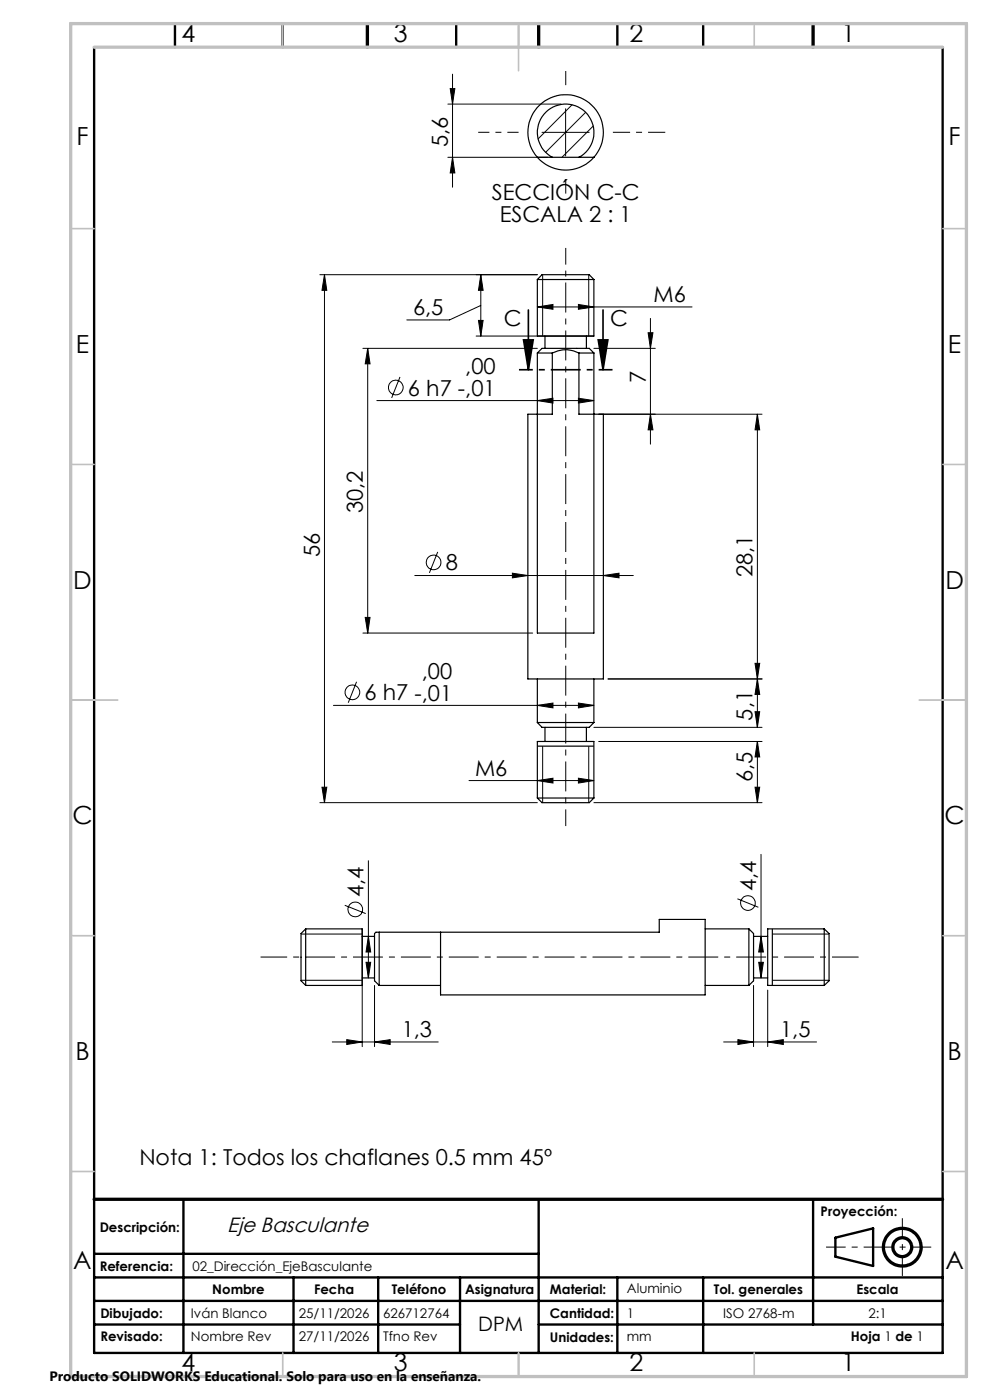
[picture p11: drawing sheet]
<svg xmlns="http://www.w3.org/2000/svg" width="210mm" height="297mm" viewBox="0 0 210 297" stroke-linecap="round" stroke-linejoin="round" font-family="sans-serif">
<g fill="none" stroke="#000" stroke-width=".25">
<path d="M114 33.4a8 8 0 0 1 .4-11.1 8 8 0 0 1 11.1 0 8 8 0 0 1 .5 11.1M114 33.4a8 8 0 0 0 12 0M114 33.4h12M117.2 33.4a6 6 0 0 1-1.9-9.1 6 6 0 0 1 9.3 0 6 6 0 0 1-1.8 9.1M114 59.3l1-1h10l1 1M114 59.3h12M114 59.3v12M126 59.3v12M114 74.9v59.4h12v-59.4M114 71.3h12M114 74.9l1-1h10l1 1M114 74.9h3.2"/>
<path d="M115.6 71.3v2.6M117.2 74.9v13h-5.2v56.1h16v-56.1h-5.2v-13M117.2 74.9a5.9 5.9 0 0 1 5.6 0M122.8 74.9h3.2M124.4 71.3v2.6M114 153.3h12M114 153.3l1 1h10l1-1M114 144v9.3M114 158.3h12M115.6 154.3v3M124.4 154.3v3M126 144v9.3"/>
<path d="M114 169.3v-12h12v12M114 169.3h12M114 169.3l1 1h10l1-1M64.8 197.1l-.9 .9v10.1l.9 1M64.8 197.1v12M64.8 197.1h12M76.8 197.1v12M76.8 198.6h2.6M79.7 197.8l-.3 .2v10.1l1 1M79.8 197.8h.6M80.4 197.8h59.4v-2.8h9.8v16.1h-56.1v-13.3M80.4 197.8v11.3"/>
<path d="M149.6 197.1h9.3M158.9 197.1v12M158.9 197.1l.9 .9v10.1l-.9 1M159.8 198.6h3M163.8 197.1v12M174.8 197.1h-12v12h12M174.8 197.1v12M174.8 197.1l1.1 .9v10.1l-1.1 1M64.8 209.1h12M76.8 207.5h2.6M80.4 209.1h13.1M149.6 209.1h9.3"/>
<path d="M159.8 207.5h3"/>
</g>
<g fill="none" stroke="#000" stroke-width=".21">
<path d="M95.5 18.8h1l-.5 3.3zM96 15.7v24M95 33.4h21.2M95 22.1h24M96 33.4l.5 3.3h-1zM115 28.1h10M120 23.1v10M121.4 22.2l-7.2 7.3M124.2 23.8l-8.5 8.5M125.8 26.7l-6.6 6.7M67.8 58.3h46.2M68.8 58.3l.5 3.3h-1z"/>
<path d="M68.8 58.3v112M102 58.3l.5 3.3h-1zM102 58.3v13M115.1 58.3v13M124.9 58.3v13M77 73.9h37M78 73.9l.5 3.3h-1zM78 73.9v60.4M84.8 80l-1.7 4.4M101 71.3h13.1M101.5 68h1l-.5 3.3zM102 64.8l-6.6 3.1h-9.1"/>
<path d="M114 65.1l3.3-.5v1zM114 65.1h32.8M122.7 64.6l3.3 .5-3.3 .5zM126 73.9h13M137.5 70.6h1l-.5 3.3zM138 67.6v26.6M79.9 85h46.1M114 85l3.3-.5v1zM122.7 84.5l3.3 .5-3.3 .5zM127 87.9h34.6M138 87.9l.5 3.3h-1zM160.7 87.9l.4 3.3h-.9z"/>
<path d="M160.7 87.9v66.4M92.9 117.1l-1.8 4.4M77 134.3h36M77.5 131h1l-.5 3.3zM88 122.1h46.3M108.7 121.6l3.3 .5-3.3 .5zM128 122.1l3.3-.5v1zM70.7 149.6h55.3M75.6 144.6l-1.7 4.5M114 149.6l3.3-.4v1zM115.1 158.3v12M122.7 149.2l3.3 .4-3.3 .6z"/>
<path d="M124.9 158.3v12M126 154.3h35.6M127 157.3h34.6M129 144h32.6M160.2 140.7h.9l-.4 3.3zM160.2 151h.9l-.4 3.3zM160.7 144l.4 3.3h-.9zM160.7 157.3l.4 3.3h-.9zM160.7 157.3v13M67.8 170.3h46.2M68.3 167h1l-.5 3.3zM99.5 165.6h26.5"/>
<path d="M114 165.6l3.3-.5v1zM122.7 165.1l3.3 .5-3.3 .5zM126 170.3h35.6M160.2 167h.9l-.4 3.3zM63.9 198.2h12.9M73.1 192l4.5 1.8M78.1 198.6l.5 3.4h-1zM78.1 182.6v24.9M156.4 190.7l4.5 1.8M161.4 198.6l.5 3.4h-1zM161.4 181.3v26.2M163.8 198.2h12.1"/>
<path d="M63.9 208h12.9M76.8 208.9v13.1M77.6 204.1h1l-.5 3.4zM79.4 209.1v12.9M159.8 209.1v12.9M160.9 204.1h1l-.5 3.4zM162.8 210v12M163.8 208h12.1M70.5 221h22.5M73.6 220.6l3.2 .4-3.2 .6zM79.4 221l3.4-.4v1zM153.5 221h19.7"/>
<path d="M156.5 220.6l3.3 .4-3.3 .6zM162.8 221l3.4-.4v1z"/>
<circle cx="83.9" cy="82.2" r="1.56"/>
<circle cx="92" cy="119.3" r="1.56"/>
<circle cx="74.7" cy="146.9" r="1.56"/>
<circle cx="75.4" cy="192.9" r="1.56"/>
<circle cx="158.7" cy="191.6" r="1.56"/>
</g>
<path d="M111.1 72.1h2l-1 6.4zM112.1 65.8v12.7M126.9 72.1h2l-1 6.4zM127.9 65.8v12.7" fill="none" stroke="#000" stroke-width=".35"/>
<g fill="none" stroke="#000" stroke-width=".7" stroke-linecap="butt">
<circle cx="191.4" cy="264.6" r="4"/>
<circle cx="191.4" cy="264.6" r="2"/>
</g>
<path d="M120 18.1v-3M120 38.1v3" fill="none" stroke="#000" stroke-width=".21" stroke-dasharray="15.2 1.3 1.3 1.3" stroke-linecap="butt"/>
<path d="M110 28.1h-8.6" fill="none" stroke="#000" stroke-width=".21" stroke-dasharray="15.2 1.3 1.3 1.3" stroke-dashoffset="12.9" stroke-linecap="butt"/>
<path d="M130 28.1h11.1" fill="none" stroke="#000" stroke-width=".21" stroke-dasharray="15.2 1.3 1.3 1.3" stroke-dashoffset="11.6" stroke-linecap="butt"/>
<path d="M120 175.2v-122.6" fill="none" stroke="#000" stroke-width=".21" stroke-dasharray="6.3 1.3 1.3 1.3" stroke-dashoffset="2.8" stroke-linecap="butt"/>
<path d="M55.3 203h126.8" fill="none" stroke="#000" stroke-width=".21" stroke-dasharray="6.3 1.3 1.3 1.3" stroke-dashoffset=".7" stroke-linecap="butt"/>
<path d="M129.9 78.4h-19.8" fill="none" stroke="#000" stroke-width=".35" stroke-dasharray="6.3 1.3 1.3 1.3" stroke-dashoffset="3.4" stroke-linecap="butt"/>
<path d="M197.5 264.6h-22.3" fill="none" stroke="#000" stroke-width=".21" stroke-dasharray="6.3 1.3 1.3 1.3" stroke-dashoffset="2.2" stroke-linecap="butt"/>
<path d="M191.4 258.4v12.3" fill="none" stroke="#000" stroke-width=".21" stroke-dasharray="6.3 1.3 1.3 1.3" stroke-dashoffset="2.1" stroke-linecap="butt"/>
<g fill="none" stroke="#000" stroke-width=".5">
<path d="M20 10v277h180v-277M37.1 5v5M60 5v5M96.8 5v5M131 5v5M149.2 5v5M38.9 254.4v32.6M114.3 254.4v32.6M172.5 254.4v26.6M20 266h94.3M20 271h180M20 276h180"/>
<path d="M62.3 271v16M80.2 271v16M97.6 271v16M131 271v16M149.2 271v16M177.2 262.6l8-2v8l-8-2zM20 281h77.6M114.3 281h85.7"/>
</g>
<path d="M77.9 5v5M114.3 5v5M172.5 5v5M20 254.4h180" fill="none" stroke="#000" stroke-width=".7"/>
<g fill="none" stroke="#c0c0c0" stroke-width=".35">
<path d="M60 5v5M110 5v10M160 5v5M15 48.5h5M200 48.5h5M15 98.5h5M200 98.5h5M15 148.5h10M195 148.5h10M15 198.5h5M200 198.5h5M15 248.5h5"/>
<path d="M200 248.5h5M60 287v5M110 287v5M160 287v5"/>
</g>
<path d="M15 5h190v287h-190zM20 10h180" fill="none" stroke="#c0c0c0" stroke-width=".7"/>
<g fill="#000">
<path d="M114 65.1l3.3-.5v1zM122.7 64.6l3.3 .5-3.3 .5zM114 85l3.3-.5v1zM122.7 84.5l3.3 .5-3.3 .5zM108.7 121.6l3.3 .5-3.3 .5zM128 122.1l3.3-.5v1zM114 149.6l3.3-.4v1zM122.7 149.2l3.3 .4-3.3 .6zM102 58.3l.5 3.3h-1zM101.5 68h1l-.5 3.3z"/>
<path d="M126.9 72.1h2l-1 6.4zM111.1 72.1h2l-1 6.4z"/>
<path d="M160.7 144l.4 3.3h-.9zM160.2 151h.9l-.4 3.3zM160.7 157.3l.4 3.3h-.9zM160.2 167h.9l-.4 3.3zM137.5 70.6h1l-.5 3.3zM138 87.9l.5 3.3h-1z"/>
<path d="M68.3 167h1l-.5 3.3zM68.8 58.3l.5 3.3h-1zM160.2 140.7h.9l-.4 3.3zM160.7 87.9l.4 3.3h-.9zM77.5 131h1l-.5 3.3zM78 73.9l.5 3.3h-1zM96 33.4l.5 3.3h-1zM95.5 18.8h1l-.5 3.3z"/>
<path d="M122.7 165.1l3.3 .5-3.3 .5zM114 165.6l3.3-.5v1z"/>
<path d="M161.4 198.6l.5 3.4h-1zM160.9 204.1h1l-.5 3.4zM78.1 198.6l.5 3.4h-1zM77.6 204.1h1l-.5 3.4z"/>
<path d="M79.4 221l3.4-.4v1zM73.6 220.6l3.2 .4-3.2 .6z"/>
<path d="M156.5 220.6l3.3 .4-3.3 .6zM162.8 221l3.4-.4v1z"/>
</g>
<g font-size="5.3">
<text x="38.5" y="8.9">4</text>
<text x="83.5" y="8.9">3</text>
<text x="133.5" y="8.9">2</text>
<text x="178.5" y="8.9">1</text>
<text x="16.2" y="30.7">F</text>
<text x="201.2" y="30.7">F</text>
<text x="16.1" y="74.9">E</text>
<text x="201.1" y="74.9">E</text>
<text x="15.5" y="124.9">D</text>
<text x="200.5" y="124.9">D</text>
<text x="15.4" y="174.9">C</text>
<text x="200.4" y="174.9">C</text>
<text x="16" y="224.9">B</text>
<text x="201" y="224.9">B</text>
<text x="15.5" y="269.2">A</text>
<text x="200.5" y="269.2">A</text>
<text x="38.5" y="290.9">4</text>
<text x="83.5" y="290.9">3</text>
<text x="133.5" y="290.9">2</text>
<text x="178.5" y="290.9">1</text>
</g>
<g font-size="4.7">
<text x="95" y="31.3" transform="rotate(-90 95 31.3)">5,6</text>
<text x="104.3" y="42.5">SECCIÓN C-C</text>
<text x="106" y="47.1">ESCALA 2 : 1</text>
<text x="138.6" y="64.1">M6</text>
<text x="87.6" y="66.8">6,5</text>
<text x="106.9" y="69.2">C</text>
<text x="129.4" y="69.2">C</text>
<text x="86.5" y="83.9">6 h7 -,01</text>
<text x="98.7" y="79.4">,00</text>
<text x="137" y="81.2" transform="rotate(-90 137 81.2)">7</text>
<text x="77" y="108.9" transform="rotate(-90 77 108.9)">30,2</text>
<text x="67.8" y="118.1" transform="rotate(-90 67.8 118.1)">56</text>
<text x="94.6" y="121">8</text>
<text x="159.7" y="122.5" transform="rotate(-90 159.7 122.5)">28,1</text>
<text x="77.3" y="148.6">6 h7 -,01</text>
<text x="89.5" y="144.1">,00</text>
<text x="159.7" y="152.9" transform="rotate(-90 159.7 152.9)">5,1</text>
<text x="100.8" y="164.6">M6</text>
<text x="159.7" y="165.9" transform="rotate(-90 159.7 165.9)">6,5</text>
<text x="77.1" y="190.3" transform="rotate(-90 77.1 190.3)">4,4</text>
<text x="160.4" y="189" transform="rotate(-90 160.4 189)">4,4</text>
<text x="85.2" y="220">1,3</text>
<text x="165.5" y="220">1,5</text>
<text x="29.6" y="247.1">Nota 1: Todos los chaflanes 0.5 mm 45º</text>
</g>
<text font-size="4.4" x="48.2" y="261.3">Eje Basculante</text>
<text font-size="4.2" x="101.4" y="282.3">DPM</text>
<text font-size="2.9" x="10.5" y="292.9">Producto SOLIDWORKS Educational. Solo para uso en la enseñanza.</text>
<g font-size="2.8">
<text x="21.1" y="261.3">Descripción:</text>
<text x="174.1" y="258">Proyección:</text>
<text x="21.1" y="269.7">Referencia:</text>
<text x="40.8" y="269.7">02_Dirección_EjeBasculante</text>
<text x="45" y="274.5">Nombre</text>
<text x="66.6" y="274.5">Fecha</text>
<text x="83.1" y="274.5">Teléfono</text>
<text x="98.6" y="274.5">Asignatura</text>
<text x="116.7" y="274.5">Material:</text>
<text x="133" y="274.4">Aluminio</text>
<text x="151.4" y="274.5">Tol. generales</text>
<text x="181.7" y="274.5">Escala</text>
<text x="21.3" y="279.7">Dibujado:</text>
<text x="40.5" y="279.7">Iván Blanco</text>
<text x="63.4" y="279.7">25/11/2026</text>
<text x="81.3" y="279.7">626712764</text>
<text x="116.7" y="279.7">Cantidad:</text>
<text x="133" y="279.6">1</text>
<text x="153.4" y="279.7">ISO 2768-m</text>
<text x="184.2" y="279.7">2:1</text>
<text x="21.3" y="284.6">Revisado:</text>
<text x="40.5" y="284.6">Nombre Rev</text>
<text x="63.4" y="284.6">27/11/2026</text>
<text x="81.3" y="284.6">Tfno Rev</text>
<text x="116.7" y="284.6">Unidades:</text>
<text x="133" y="284.5">mm</text>
<text x="180.5" y="284.5">Hoja 1 de 1</text>
</g>
</svg>
